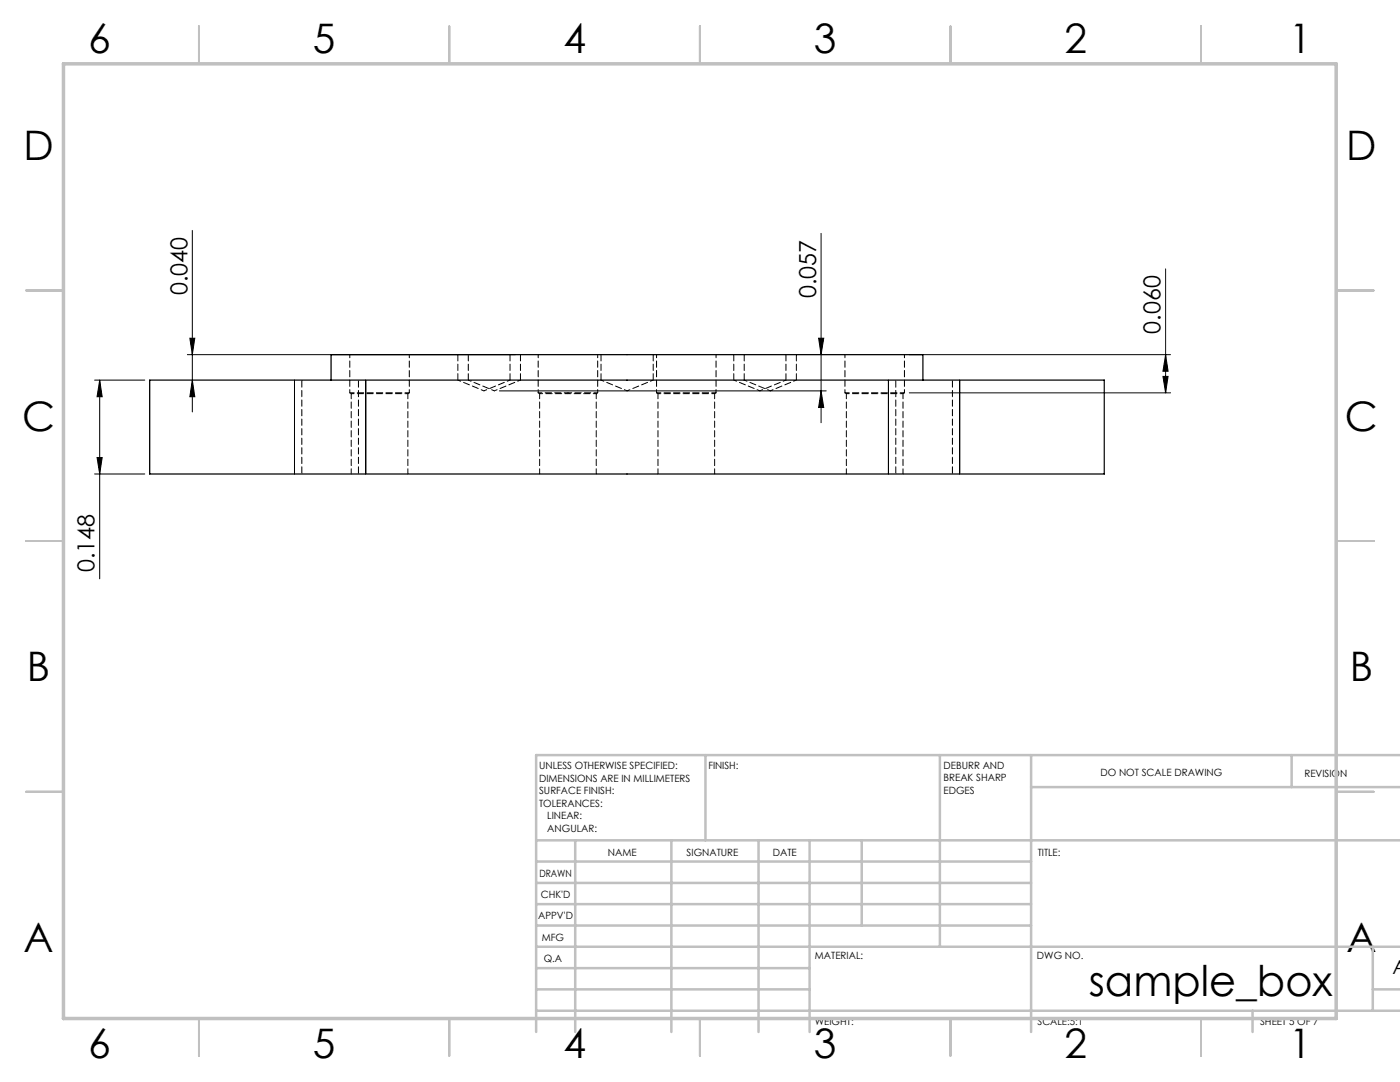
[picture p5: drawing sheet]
<svg xmlns="http://www.w3.org/2000/svg" width="279mm" height="216mm" viewBox="0 0 279 216" stroke-linecap="round" stroke-linejoin="round" font-family="sans-serif">
<g fill="none" stroke="#000" stroke-width=".2">
<path d="M38.4 46v36.2M163.9 46.6v37.7M232.6 53.7v24.7M18.9 75.8h10M19.9 75.8l.5 3.4h-1zM19.9 75.8v39.7M37.4 70.8h65.5M37.9 67.5h1l-.5 3.3zM38.4 75.8l.5 3.4h-1zM58.8 75.8v18.8M73 75.8v18.8M99.7 78h65.2"/>
<path d="M163.4 67.5h1l-.5 3.3zM163.9 78l.5 3.3h-1zM177.3 75.8v18.8M181.5 78.4h52.1M181.5 70.8h52.1M191.5 75.8v18.8M232.1 75.1h1l-.5 3.3zM232.6 70.8l.5 3.3h-1zM18.9 94.6h10M19.4 91.3h1l-.5 3.3z"/>
</g>
<g fill="none" stroke="#c0c0c0" stroke-width=".35">
<path d="M39.7 5.2v7.5M89.7 5.2v7.5M139.7 5.2v7.5M189.7 5.2v7.5M239.7 5.2v7.5M5.2 58h7.5M266.7 58h7.5M5.2 107.9h7.5M266.7 107.9h7.5M5.2 158h7.5M266.7 158h7.5M39.7 203.2v7.5"/>
<path d="M89.7 203.2v7.5M139.7 203.2v7.5M189.7 203.2v7.5M239.7 203.2v7.5"/>
</g>
<g fill="none" stroke="#c0c0c0" stroke-width=".5">
<path d="M140.8 150.7v17M187.6 150.7v38.2M205.8 150.7v55.2M205.8 157.1h73.6M257.8 150.7v6.4M279.4 150.7h-172.4v55.2M107 176.2h98.8M107 171.9h98.8M107 167.7h172.4M114.8 167.7v38.2M134 167.7v38.2M151.4 167.7v38.2"/>
<path d="M161.6 167.7v38.2M172 167.7v17M107 184.7h98.8M107 180.4h98.8M107 197.4h54.6M107 193.2h54.6M107 188.9h172.4M274 197.4h5.4M274 188.9v12.8M107 201.7h172.4M250 201.7v4.2"/>
</g>
<path d="M12.7 12.7h254v190.5h-254z" fill="none" stroke="#c0c0c0" stroke-width=".7"/>
<g fill="#000">
<path d="M37.9 67.5h1l-.5 3.3zM38.4 75.8l.5 3.4h-1zM19.9 75.8l.5 3.4h-1zM19.4 91.3h1l-.5 3.3z"/>
<path d="M163.9 78l.5 3.3h-1zM163.4 67.5h1l-.5 3.3zM232.1 75.1h1l-.5 3.3zM232.6 70.8l.5 3.3h-1z"/>
</g>
<path d="M29.9 75.8h190.5v18.8h-190.5zM66.1 75.8v-5h118.1v5" fill="none" stroke="#000" stroke-width=".25"/>
<path d="M107.4 78.4h5.9M113.3 78.4h6" fill="none" stroke="#000" stroke-width=".2" stroke-dasharray="1.3 .6" stroke-dashoffset=".5"/>
<g fill="none" stroke="#000" stroke-width=".2" stroke-dasharray="1.3 .6" stroke-dashoffset=".7">
<path d="M70.1 78.5h11.3M91.4 75.8l5.2 2.2M93.5 75.8l5.2 2.2M96.6 78l5.2-2.2M98.7 78l5.2-2.2M107.7 78.5h5.6M113.3 78.5h5.7M119.9 75.8l5.3 2.2M125.2 78l5.2-2.2M131.3 78.5h11.3M146.4 75.8l5.2 2.2M148.5 75.8l5.2 2.2"/>
<path d="M151.6 78l5.3-2.2M153.7 78l5.2-2.2M168.9 78.5h11.3"/>
</g>
<path d="M69.8 78.4h11.9M131 78.4h11.9M168.6 78.4h11.9" fill="none" stroke="#000" stroke-width=".2" stroke-dasharray="1.3 .6" stroke-dashoffset=".4"/>
<path d="M60.2 75.8v18.8M178.8 75.8v18.8M71.5 94.6v-18.8M190.1 94.6v-18.8" fill="none" stroke="#000" stroke-width=".2" stroke-dasharray="1.3 .6" stroke-dashoffset="-.2"/>
<path d="M69.8 70.8v7.6M81.7 78.4v-7.6M107.4 70.8v7.6M119.3 78.4v-7.6M131 70.8v7.6M142.9 78.4v-7.6M168.6 70.8v7.6M180.5 78.4v-7.6" fill="none" stroke="#000" stroke-width=".2" stroke-dasharray="1.3 .6" stroke-dashoffset=".6"/>
<g fill="none" stroke="#000" stroke-width=".2" stroke-dasharray="1.3 .6">
<path d="M69.8 78.4l.3 .1M81.4 78.5l.3-.1M91.4 70.8v5M93.5 70.8v5M101.8 75.8v-5M103.9 75.8v-5M107.4 78.4l.3 .1M119 78.5l.3-.1M119.9 70.8v5M130.4 75.8v-5M131 78.4l.3 .1M142.6 78.5l.3-.1"/>
<path d="M146.4 70.8v5M148.5 70.8v5M156.9 75.8v-5M158.9 75.8v-5M168.6 78.4l.3 .1M180.2 78.5l.3-.1"/>
</g>
<path d="M70.1 78.5v16.1M107.7 78.5v16.1M131.3 78.5v16.1M168.9 78.5v16.1M81.4 94.6v-16.1M119 94.6v-16.1M142.6 94.6v-16.1M180.2 94.6v-16.1" fill="none" stroke="#000" stroke-width=".2" stroke-dasharray="1.3 .6" stroke-dashoffset=".2"/>
<text font-size="8.5" x="217.3" y="198.6">sample_box</text>
<g font-size="8.1">
<text x="17.6" y="10.7">6</text>
<text x="62.4" y="10.7">5</text>
<text x="112.4" y="10.7">4</text>
<text x="162.4" y="10.7">3</text>
<text x="212.4" y="10.7">2</text>
<text x="257.3" y="10.7">1</text>
<text x="4.7" y="31.9">D</text>
<text x="268.7" y="31.9">D</text>
<text x="4.4" y="85.9">C</text>
<text x="268.4" y="85.9">C</text>
<text x="5.4" y="135.9">B</text>
<text x="269.4" y="135.9">B</text>
<text x="4.7" y="189.9">A</text>
<text x="268.7" y="189.9">A</text>
<text x="17.6" y="211.2">6</text>
<text x="62.4" y="211.2">5</text>
<text x="112.4" y="211.2">4</text>
<text x="162.4" y="211.2">3</text>
<text x="212.4" y="211.2">2</text>
<text x="257.3" y="211.2">1</text>
</g>
<g font-size="4.7">
<text x="37.4" y="58.9" transform="rotate(-90 37.4 58.9)">0.040</text>
<text x="162.9" y="59.5" transform="rotate(-90 162.9 59.5)">0.057</text>
<text x="231.6" y="66.6" transform="rotate(-90 231.6 66.6)">0.060</text>
<text x="18.9" y="114.2" transform="rotate(-90 18.9 114.2)">0.148</text>
</g>
<text font-size="3.9" x="277.9" y="194.4">A</text>
<g font-size="2">
<text x="107.6" y="153.5">UNLESS OTHERWISE SPECIFIED:</text>
<text x="107.6" y="156">DIMENSIONS ARE IN MILLIMETERS</text>
<text x="141.4" y="153.5">FINISH:</text>
<text x="188.3" y="153.4">DEBURR AND</text>
<text x="188.3" y="155.9">BREAK SHARP</text>
<text x="219.6" y="154.9">DO NOT SCALE DRAWING</text>
<text x="260.3" y="155.1">REVISION</text>
<text x="107.6" y="158.5">SURFACE FINISH:</text>
<text x="107.6" y="161">TOLERANCES:</text>
<text x="188.3" y="158.4">EDGES</text>
<text x="109.2" y="163.5">LINEAR:</text>
<text x="109.2" y="166">ANGULAR:</text>
<text x="121.3" y="170.9">NAME</text>
<text x="137" y="170.8">SIGNATURE</text>
<text x="154.2" y="170.8">DATE</text>
<text x="207.1" y="170.8">TITLE:</text>
<text x="107.6" y="175">DRAWN</text>
<text x="107.9" y="179.2">CHK'D</text>
<text x="107.4" y="183.3">APPV'D</text>
<text x="108.1" y="187.7">MFG</text>
<text x="108.5" y="191.9">Q.A</text>
<text x="162.6" y="191.4">MATERIAL:</text>
<text x="207" y="191.4">DWG NO.</text>
<text x="162.6" y="204.4">WEIGHT:</text>
<text x="207.1" y="204.5">SCALE:5:1</text>
<text x="251.5" y="204.5">SHEET 5 OF 7</text>
</g>
</svg>
